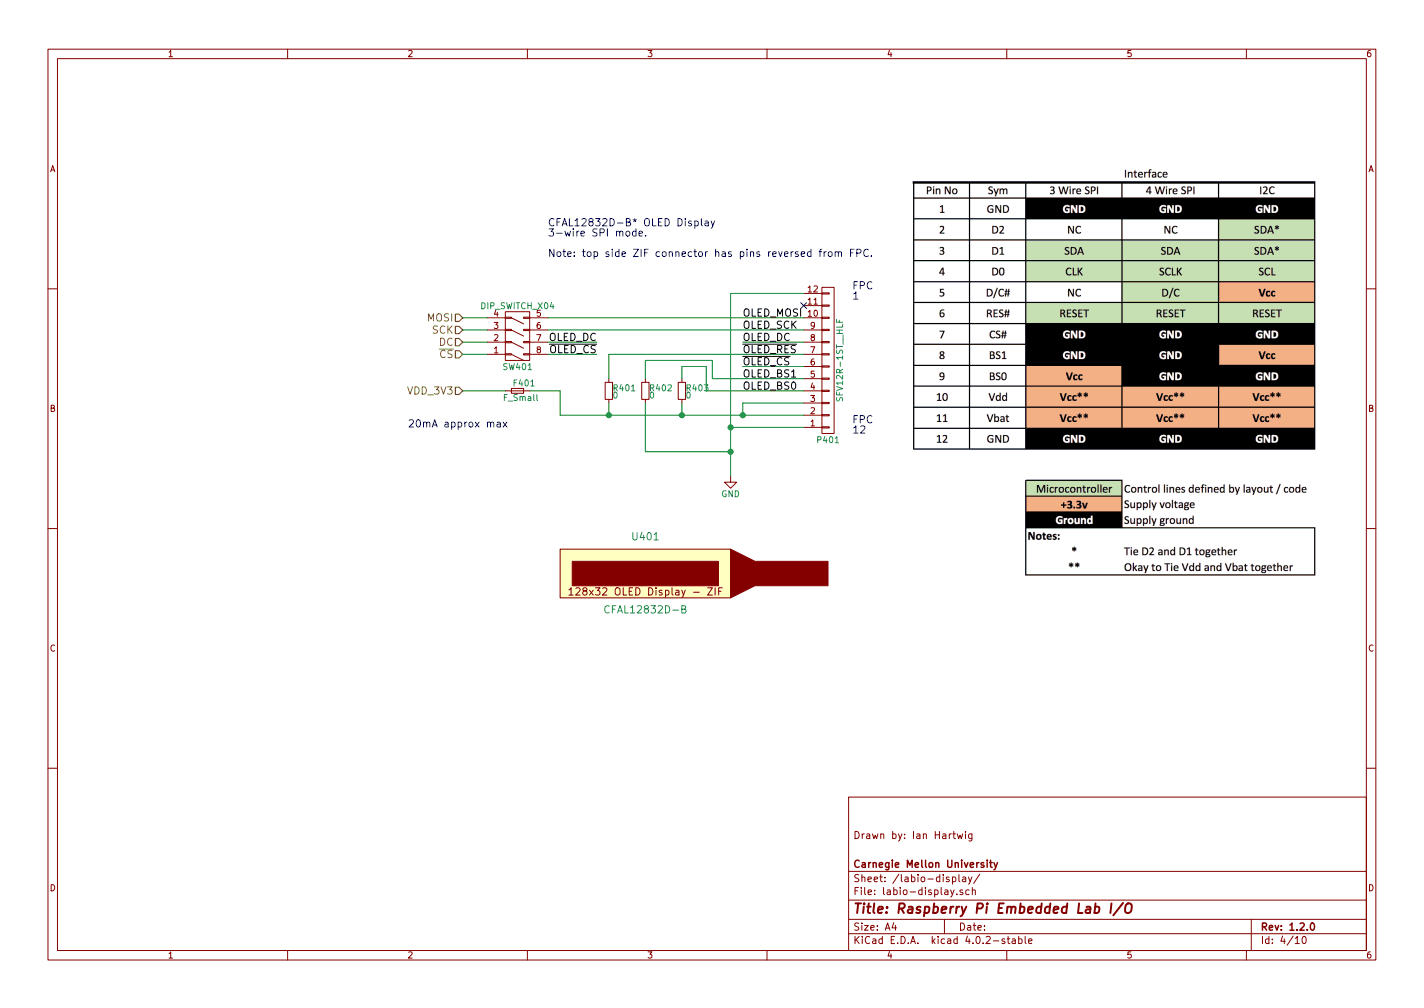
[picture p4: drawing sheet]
EESchema Schematic File Version 2
LIBS:power
LIBS:device
LIBS:transistors
LIBS:conn
LIBS:linear
LIBS:regul
LIBS:74xx
LIBS:cmos4000
LIBS:adc-dac
LIBS:memory
LIBS:xilinx
LIBS:microcontrollers
LIBS:dsp
LIBS:microchip
LIBS:analog_switches
LIBS:motorola
LIBS:texas
LIBS:intel
LIBS:audio
LIBS:interface
LIBS:digital-audio
LIBS:philips
LIBS:display
LIBS:cypress
LIBS:siliconi
LIBS:opto
LIBS:atmel
LIBS:contrib
LIBS:valves
LIBS:labio-special
LIBS:wise_logo
LIBS:cmu_logo
LIBS:labio-cache
EELAYER 25 0
EELAYER END
$Descr A4 11693 8268
encoding utf-8
Sheet 4 10
Title "Raspberry Pi Embedded Lab I/O"
Date ""
Rev "1.2.0"
Comp "Carnegie Mellon University"
Comment1 ""
Comment2 "Drawn by: Ian Hartwig"
Comment3 ""
Comment4 ""
$EndDescr
$Comp
L CONN_01X12 P401
U 1 1
P 6800 2950
F 0 "P401" H 6800 3600 50  0000 C CNN
F 1 "SFV12R-1ST__HLF" V 6900 2950 50  0000 C CNN
F 2 "labio-special:SFVxxR-xSTxxHLF" H 6800 2950 50  0001 C CNN
F 3 "" H 6800 2950 50  0000 C CNN
	1    6800 2950
	1    0    0    1   
$EndComp
Text Notes 4500 2100 0    60   ~ 0
CFAL12832D-B* OLED Display\n3-wire SPI mode.\n\nNote: top side ZIF connector has pins reversed from FPC.
$Comp
L GND #PWR09
U 1 1
P 6000 3900
F 0 "#PWR09" H 6000 3650 50  0001 C CNN
F 1 "GND" H 6000 3750 50  0000 C CNN
F 2 "" H 6000 3900 50  0000 C CNN
F 3 "" H 6000 3900 50  0000 C CNN
	1    6000 3900
	1    0    0    -1  
$EndComp
Wire Wire Line
	6000 2400 6000 3900
Wire Wire Line
	6000 3500 6600 3500
Wire Wire Line
	6000 2400 6600 2400
Connection ~ 6000 3500
Text HLabel 3800 3200 0    60   Input ~ 0
VDD_3V3
Text HLabel 3800 2900 0    60   Input ~ 0
~CS
Text HLabel 3800 2700 0    60   Input ~ 0
SCK
Text HLabel 3800 2600 0    60   Input ~ 0
MOSI
NoConn ~ 6600 2500
Text Notes 3350 3500 0    60   ~ 0
20mA approx max
$Comp
L R_Small R401
U 1 1
P 5000 3200
F 0 "R401" H 5030 3220 50  0000 L CNN
F 1 "0" H 5030 3160 50  0000 L CNN
F 2 "Resistors_SMD:R_0603" H 5000 3200 50  0001 C CNN
F 3 "" H 5000 3200 50  0000 C CNN
	1    5000 3200
	1    0    0    -1  
$EndComp
$Comp
L DIP_SWITCH_X04 SW401
U 1 1
P 4250 2750
F 0 "SW401" H 4250 3000 50  0000 C CNN
F 1 "DIP_SWITCH_X04" H 4250 2500 50  0000 C CNN
F 2 "labio-special:DIP-8_W7.62mm_SMT" H 4250 1550 50  0001 C CNN
F 3 "" H 4250 1550 50  0000 C CNN
	1    4250 2750
	1    0    0    1   
$EndComp
$Comp
L R_Small R403
U 1 1
P 5600 3200
F 0 "R403" H 5630 3220 50  0000 L CNN
F 1 "0" H 5630 3160 50  0000 L CNN
F 2 "Resistors_SMD:R_0603" H 5600 3200 50  0001 C CNN
F 3 "" H 5600 3200 50  0000 C CNN
	1    5600 3200
	1    0    0    -1  
$EndComp
Wire Wire Line
	4000 2600 3800 2600
Wire Wire Line
	3800 2700 4000 2700
Wire Wire Line
	4000 2800 3800 2800
Wire Wire Line
	4500 2600 6600 2600
Wire Wire Line
	6600 2700 4500 2700
Wire Wire Line
	4600 3400 6600 3400
Wire Wire Line
	6600 3300 6100 3300
Wire Wire Line
	6100 3300 6100 3400
Connection ~ 6100 3400
Wire Wire Line
	5600 3100 5600 3000
Wire Wire Line
	5600 3000 5800 3000
Wire Wire Line
	5800 3000 5800 3200
Wire Wire Line
	5800 3200 6600 3200
Wire Wire Line
	5600 3300 5600 3400
Connection ~ 5600 3400
Wire Wire Line
	5000 3300 5000 3400
Connection ~ 5000 3400
Wire Wire Line
	6600 2900 5000 2900
Wire Wire Line
	5000 2900 5000 3100
$Comp
L R_Small R402
U 1 1
P 5300 3200
F 0 "R402" H 5330 3220 50  0000 L CNN
F 1 "0" H 5330 3160 50  0000 L CNN
F 2 "Resistors_SMD:R_0603" H 5300 3200 50  0001 C CNN
F 3 "" H 5300 3200 50  0000 C CNN
	1    5300 3200
	1    0    0    -1  
$EndComp
Wire Wire Line
	5300 3300 5300 3700
Wire Wire Line
	5300 3700 6000 3700
Connection ~ 6000 3700
Wire Wire Line
	6600 3000 6100 3000
Text Label 6100 3000 0    60   ~ 0
~OLED_CS
Text Label 4900 2900 2    60   ~ 0
~OLED_CS
Wire Wire Line
	4500 2800 4900 2800
Text Label 6100 2700 0    60   ~ 0
OLED_SCK
Text Label 6100 2600 0    60   ~ 0
OLED_MOSI
Wire Wire Line
	6600 3100 5850 3100
Wire Wire Line
	5850 3100 5850 2950
Wire Wire Line
	5850 2950 5300 2950
Wire Wire Line
	5300 2950 5300 3100
Text Label 6100 3100 0    60   ~ 0
OLED_BS1
Text Label 6100 3200 0    60   ~ 0
OLED_BS0
Text Label 6100 2900 0    60   ~ 0
~OLED_RES
Text Notes 7000 2450 0    60   ~ 0
FPC\n1
Text Notes 7000 3550 0    60   ~ 0
FPC\n12
$Comp
L CFAL12832D-B U401
U 1 1
P 5300 4700
F 0 "U401" H 5300 5000 60  0000 C CNN
F 1 "CFAL12832D-B" H 5300 4400 60  0000 C CNN
F 2 "" H 5300 4700 60  0001 C CNN
F 3 "" H 5300 4700 60  0000 C CNN
	1    5300 4700
	1    0    0    -1  
$EndComp
$Comp
L F_Small F401
U 1 1
P 4250 3200
F 0 "F401" H 4210 3260 50  0000 L CNN
F 1 "F_Small" H 4130 3140 50  0000 L CNN
F 2 "Resistors_SMD:R_1206" H 4250 3200 50  0001 C CNN
F 3 "" H 4250 3200 50  0000 C CNN
	1    4250 3200
	1    0    0    -1  
$EndComp
Wire Wire Line
	4350 3200 4600 3200
Wire Wire Line
	4600 3200 4600 3400
Wire Wire Line
	3800 3200 4150 3200
Wire Wire Line
	6600 2800 6100 2800
Text Label 6100 2800 0    60   ~ 0
OLED_DC
Wire Wire Line
	4500 2900 4900 2900
Text Label 4900 2800 2    60   ~ 0
OLED_DC
Text HLabel 3800 2800 0    60   Input ~ 0
DC
Wire Wire Line
	3800 2900 4000 2900
$EndSCHEMATC
